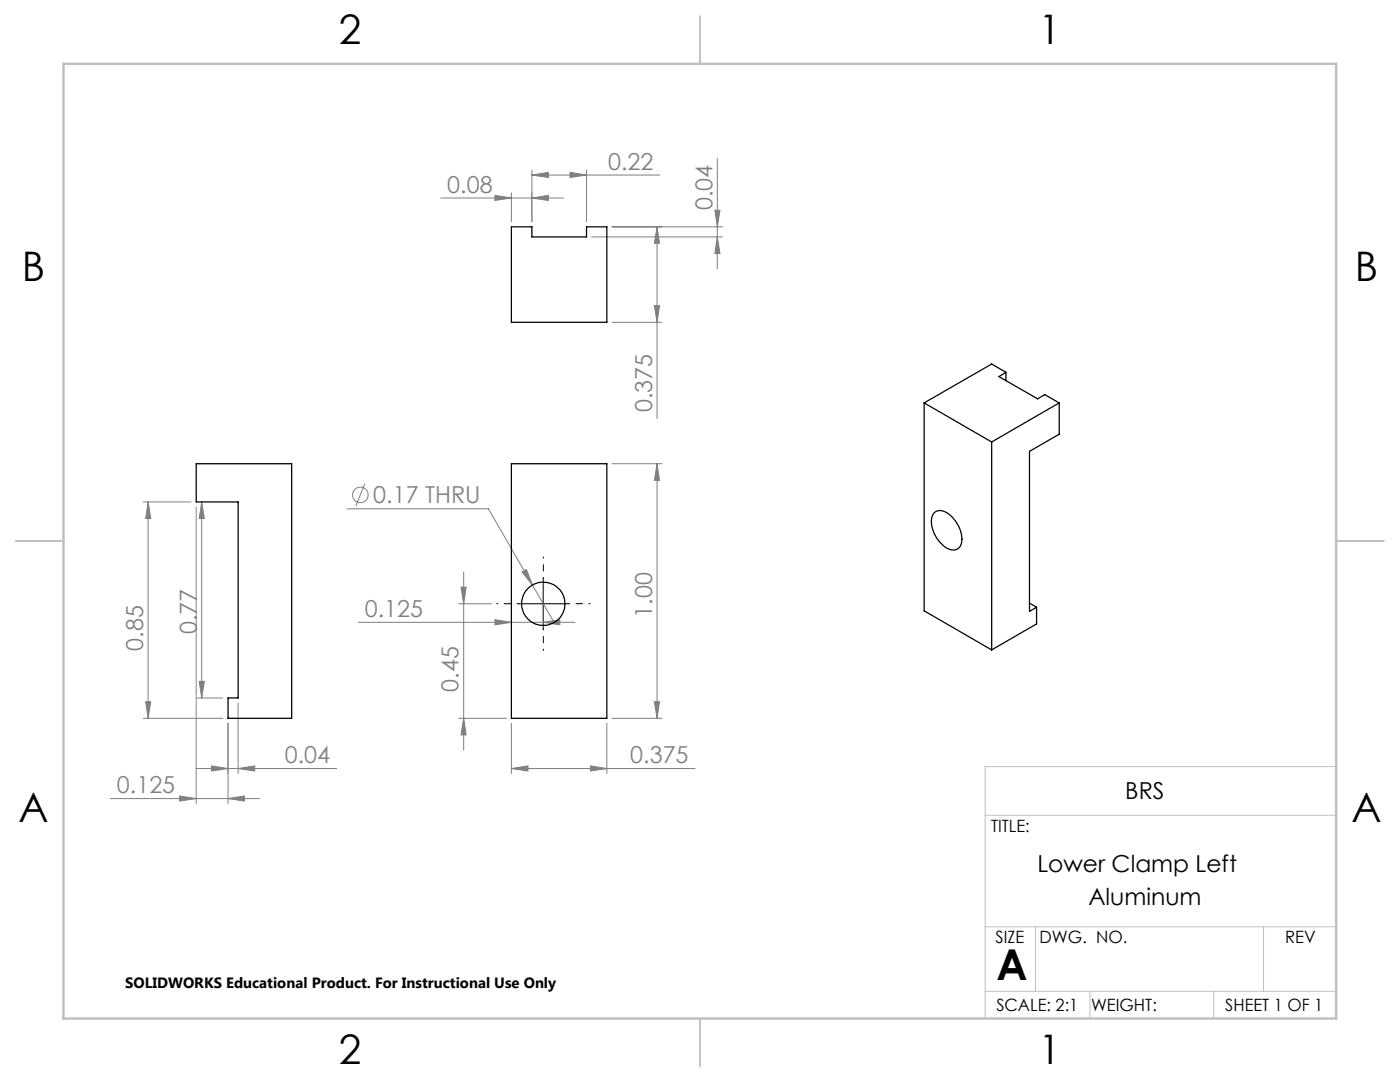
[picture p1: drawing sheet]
<svg xmlns="http://www.w3.org/2000/svg" width="279mm" height="216mm" viewBox="0 0 279 216" stroke-linecap="round" stroke-linejoin="round" font-family="sans-serif">
<g fill="none" stroke="#808080" stroke-width=".2">
<path d="M87.9 39.5h24.6M98.8 39l3.3 .5-3.3 .5zM102.1 38.5v5.7M106.2 39.5l3.2-.5v1zM106.2 34.9l3.2-.5v1zM106.2 33.9v10.3M106.2 34.9h25.5M113.8 34.4l3.3 .5-3.3 .5zM117.1 33.9v10.3M143.2 31.6v22M118.1 47.3h26.1M122.1 45.3h22.1"/>
<path d="M131.1 45.3l.5 3.2h-1zM131.1 45.3v38.2M142.7 41.9h1l-.5 3.4zM143.2 47.3l.5 3.3h-1zM122.1 64.3h10M130.6 61h1l-.5 3.3zM72.8 96.5l-1.8 4.5M122.1 92.5h10M131.1 92.5l.5 3.3h-1zM131.1 92.5v50.8M28.6 100.2h9.5M29.6 100.2v43.1"/>
<path d="M29.6 100.2l.5 3.3h-1zM39.2 101.1v59.2M40.3 100.2v39.1M40.3 100.2l.5 3.3h-1zM69.2 101.5h28.3l8.8 15.2M92 117.2h1l-.5 3.3zM92.5 114.1v35.6M104.2 114.1l.9-.5 1.2 3.1zM106.3 116.7l4.3 7.5M39.3 139.3h5.2M39.8 136h1l-.5 3.3zM71.5 124.2h43.3"/>
<path d="M91.5 120.5h6.6M98.8 123.6l3.3 .6-3.3 .5zM108.4 124.2l3.3-.6v1.1zM22 159.3h29.9M28.6 143.3h15.9M29.1 140h1l-.5 3.3zM35.8 158.8l3.4 .5-3.4 .5zM39.2 153.4h28M42.2 152.8l3.3 .6-3.3 .4zM45.5 144.3v16M45.5 159.3l3.3-.5v1zM47.5 153.4l3.3-.6v1z"/>
<path d="M47.5 140.3v14M91.5 143.3h9.6M92.5 143.3l.5 3.3h-1zM102.1 153.4l3.3-.6v1zM102.1 144.3v10M102.1 153.4h36.6M117.8 152.8l3.3 .6-3.3 .4zM121.1 144.3v10M122.1 143.3h10M130.6 140h1l-.5 3.3z"/>
<circle cx="71.9" cy="98.7" r="1.56"/>
</g>
<path d="M108.4 115.5v-4.4M103.4 120.5h-4.3M108.4 125.5v4.3M113.4 120.5h4.4" fill="none" stroke="#000" stroke-width=".2" stroke-dasharray="15.2 1.3 1.3 1.3" stroke-dashoffset="15"/>
<path d="M108.4 115.5v10M103.4 120.5h10" fill="none" stroke="#000" stroke-width=".2"/>
<path d="M266.7 153h-70.1v50.2M196.6 162.7h70.1M196.6 197.8h70.1M196.6 184.9h70.1M206.7 184.9v12.9M217.5 197.8v5.4M242.2 197.8v5.4M252.2 184.9v12.9" fill="none" stroke="#c0c0c0" stroke-width=".2"/>
<path d="M139.7 3.2v9.5M3.1 107.9h9.6M266.7 107.9h9.5M139.7 203.2v9.6" fill="none" stroke="#c0c0c0" stroke-width=".25"/>
<path d="M12.7 12.7h254v190.5h-254z" fill="none" stroke="#c0c0c0" stroke-width=".5"/>
<g fill="#808080">
<path d="M106.2 39.5l3.2-.5v1zM98.8 39l3.3 .5-3.3 .5z"/>
<path d="M47.5 153.4l3.3-.6v1zM42.2 152.8l3.3 .6-3.3 .4z"/>
<path d="M35.8 158.8l3.4 .5-3.4 .5zM45.5 159.3l3.3-.5v1zM102.1 153.4l3.3-.6v1zM117.8 152.8l3.3 .6-3.3 .4zM104.2 114.1l2.1 2.6-1.2-3.1z"/>
<path d="M106.2 34.9l3.2-.5v1zM113.8 34.4l3.3 .5-3.3 .5z"/>
<path d="M108.4 124.2l3.3-.6v1.1zM98.8 123.6l3.3 .6-3.3 .5z"/>
<path d="M130.6 61h1l-.5 3.3zM131.1 45.3l.5 3.2h-1zM143.2 47.3l.5 3.3h-1zM142.7 41.9h1l-.5 3.4z"/>
<path d="M130.6 140h1l-.5 3.3zM131.1 92.5l.5 3.3h-1z"/>
<path d="M29.6 100.2l.5 3.3h-1zM29.1 140h1l-.5 3.3zM40.3 100.2l.5 3.3h-1zM39.8 136h1l-.5 3.3zM92 117.2h1l-.5 3.3zM92.5 143.3l.5 3.3h-1z"/>
</g>
<g fill="none" stroke="#000" stroke-width=".25">
<path d="M102.1 45.3h4.1v2h10.9v-2h4v19h-19zM200.8 74.3l-2.9-1.7-13.5 7.8M200.8 74.3l-1.4 .8 7.7 4.5 1.4-.9 2.9 1.7M200.8 74.3v1.7M39.2 92.5h19v50.8h-12.7v-4h2v-39.1h-8.3zM102.1 92.5h19v50.8h-19zM184.4 80.4v41.5l13.5 7.8M184.4 80.4l13.5 7.8M197.9 88.2v41.5M211.4 80.4l-13.5 7.8M211.4 80.4v6.2l-5.9 3.5v31.9l1.4-.8M186.4 102.3a2.3 2.3 0 0 1 3.2 .5 5.9 5.9 0 0 1 2.1 6 1.89 1.89 0 0 1-3 .4 6.2 6.2 0 0 1-2.6-6.2z"/>
<path d="M205.5 120.3l1.4 .9M206.9 121.2v3.3l-9 5.2"/>
<circle cx="108.4" cy="120.5" r="4.3"/>
</g>
<text font-size="8.5" x="198.9" y="195.5">A</text>
<g font-size="8.1">
<text x="67.6" y="8.9">2</text>
<text x="207.3" y="8.9">1</text>
<text x="4.4" y="56.2">B</text>
<text x="270.4" y="56.2">B</text>
<text x="3.7" y="164.1">A</text>
<text x="269.7" y="164.1">A</text>
<text x="67.6" y="212.4">2</text>
<text x="207.3" y="212.4">1</text>
</g>
<g font-size="4.7" fill="#808080">
<text x="121.3" y="33.9">0.22</text>
<text x="89.3" y="38.5">0.08</text>
<text x="142.2" y="42" transform="rotate(-90 142.2 42)">0.04</text>
<text x="130.1" y="82.2" transform="rotate(-90 130.1 82.2)">0.375</text>
<text x="74.5" y="100.4">0.17 THRU</text>
<text x="72.8" y="123.1">0.125</text>
<text x="130.1" y="123.2" transform="rotate(-90 130.1 123.2)">1.00</text>
<text x="28.6" y="129.8" transform="rotate(-90 28.6 129.8)">0.85</text>
<text x="39.3" y="126.5" transform="rotate(-90 39.3 126.5)">0.77</text>
<text x="91.5" y="138.1" transform="rotate(-90 91.5 138.1)">0.45</text>
<text x="56.8" y="152.3">0.04</text>
<text x="125.8" y="152.3">0.375</text>
<text x="23.3" y="158.3">0.125</text>
</g>
<g font-size="4.7">
<text x="224.6" y="159.5">BRS</text>
<text x="207" y="174">Lower Clamp Left</text>
<text x="217.2" y="180.7">Aluminum</text>
</g>
<g font-size="3.4">
<text x="197.8" y="166">TITLE:</text>
<text x="198.7" y="188.1">SIZE</text>
<text x="207.5" y="188.1">DWG. NO.</text>
<text x="256.5" y="188.2">REV</text>
<text x="198.8" y="201.7">SCALE: 2:1</text>
<text x="217.7" y="201.8">WEIGHT:</text>
<text x="244.5" y="201.7">SHEET 1 OF 1</text>
</g>
<text font-size="3" x="25" y="197.2">SOLIDWORKS Educational Product. For Instructional Use Only</text>
</svg>
